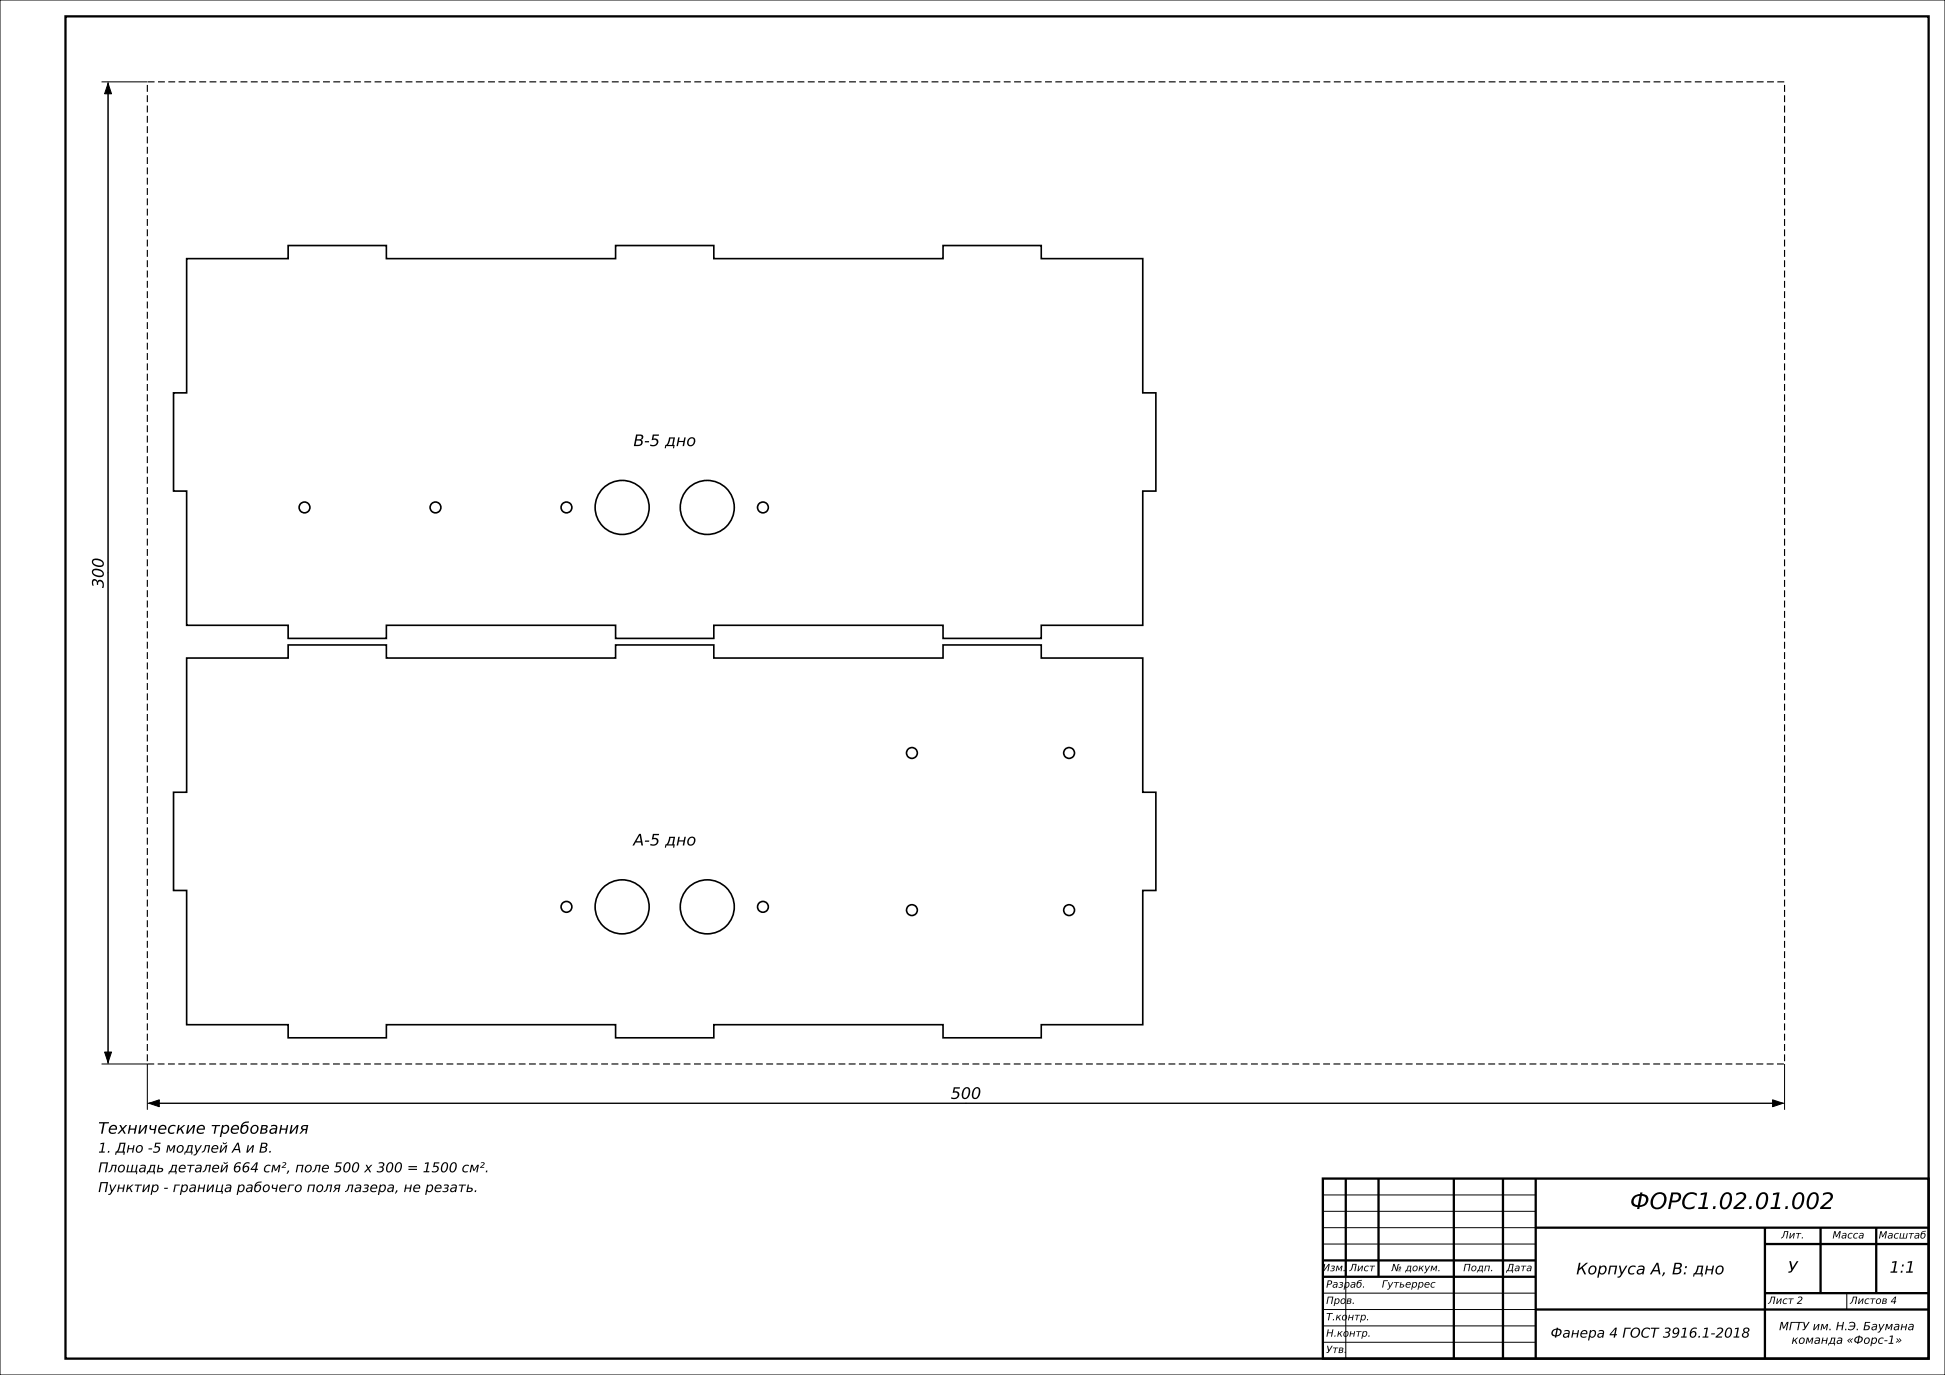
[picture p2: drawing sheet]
<svg xmlns="http://www.w3.org/2000/svg" width="594mm" height="420mm" viewBox="0 0 594 420" stroke-linecap="round" stroke-linejoin="round" font-family="sans-serif">
<g fill="none" stroke="#000" stroke-width=".31">
<path d="M0 0h594v420h-594zM31 25h14M33 25.5v299M33 25v300M31 325h14v14M45 337h500M45.5 337h499M545 325v14M404 380h65M404 375h65M404 370h65M404 365h65"/>
<path d="M404 400h65M404 395h65M411 390v25M564 395v5M404 410h65M404 405h65"/>
</g>
<g fill="none" stroke="#000" stroke-width=".7" stroke-linecap="butt">
<path d="M20 5h569v410h-569zM404 360h185v55h-185zM411 360v30M421 360v30M444 360v55M459 360v55M469 360v55M469 375h120M539 375v40M539 380h50M556 375v20M573 375v20"/>
<path d="M404 390h65M404 385h65M469 400h120M539 395h50"/>
</g>
<path d="M45 25h500v300h-500z" fill="none" stroke="#000" stroke-width=".35" stroke-dasharray="2.1 1.1" stroke-linecap="butt"/>
<g fill="none" stroke="#000" stroke-width=".5">
<path d="M57 79h31v-4h30v4h70v-4h30v4h70v-4h30v4h31v41h4v30h-4v41h-31v4h-30v-4h-70v4h-30v-4h-70v4h-30v-4h-31v-41h-4v-30h4zM57 201h31v-4h30v4h70v-4h30v4h70v-4h30v4h31v41h4v30h-4v41h-31v4h-30v-4h-70v4h-30v-4h-70v4h-30v-4h-31v-41h-4v-30h4z"/>
<circle cx="93" cy="155" r="1.65"/>
<circle cx="133" cy="155" r="1.65"/>
<circle cx="173" cy="155" r="1.65"/>
<circle cx="190" cy="155" r="8.3"/>
<circle cx="216" cy="155" r="8.3"/>
<circle cx="233" cy="155" r="1.65"/>
<circle cx="278.5" cy="230" r="1.65"/>
<circle cx="326.5" cy="230" r="1.65"/>
<circle cx="173" cy="277" r="1.65"/>
<circle cx="190" cy="277" r="8.3"/>
<circle cx="216" cy="277" r="8.3"/>
<circle cx="233" cy="277" r="1.65"/>
<circle cx="278.5" cy="278" r="1.65"/>
<circle cx="326.5" cy="278" r="1.65"/>
</g>
<path d="M33 25.5l1.1 3.1h-2.2zM31.9 321.4h2.2l-1.1 3.1zM45.5 337l3.1-1.1v2.2zM541.4 335.9l3.1 1.1-3.1 1.1z" fill="#000" stroke="#000" stroke-width=".31"/>
<text font-size="6.9" x="497.8" y="369.3">ФОРС1.02.01.002</text>
<g font-size="4.9">
<text x="193.4" y="136.3">B-5 дно</text>
<text x="31.7" y="179.6" transform="rotate(-90 31.7 179.6)">300</text>
<text x="193.4" y="258.3">A-5 дно</text>
<text x="290.4" y="335.7">500</text>
<text x="30" y="346.3">Технические требования</text>
<text x="481.4" y="389.3">Корпуса A, B: дно</text>
<text x="546" y="388.8">У</text>
<text x="577.1" y="388.8">1:1</text>
</g>
<g font-size="4.2">
<text x="30" y="352.1">1. Дно -5 модулей A и B.</text>
<text x="30" y="358.1">Площадь деталей 664 см², поле 500 x 300 = 1500 см².</text>
<text x="30" y="364.1">Пунктир - граница рабочего поля лазера, не резать.</text>
<text x="473.5" y="408.6">Фанера 4 ГОСТ 3916.1-2018</text>
</g>
<g font-size="3.5">
<text x="543.3" y="406.3">МГТУ им. Н.Э. Баумана</text>
<text x="547.1" y="410.5">команда «Форс-1»</text>
</g>
<g font-size="3.1">
<text x="544" y="378.3">Лит.</text>
<text x="559.6" y="378.3">Масса</text>
<text x="573.7" y="378.3">Масштаб</text>
<text x="403.9" y="388.3">Изм.</text>
<text x="412.1" y="388.3">Лист</text>
<text x="425" y="388.3">№ докум.</text>
<text x="446.9" y="388.3">Подп.</text>
<text x="460" y="388.3">Дата</text>
<text x="405" y="393.3">Разраб.</text>
<text x="422" y="393.3">Гутьеррес</text>
<text x="405" y="398.3">Пров.</text>
<text x="540" y="398.3">Лист 2</text>
<text x="565" y="398.3">Листов 4</text>
<text x="405" y="403.3">Т.контр.</text>
<text x="405" y="408.3">Н.контр.</text>
<text x="405" y="413.3">Утв.</text>
</g>
</svg>
